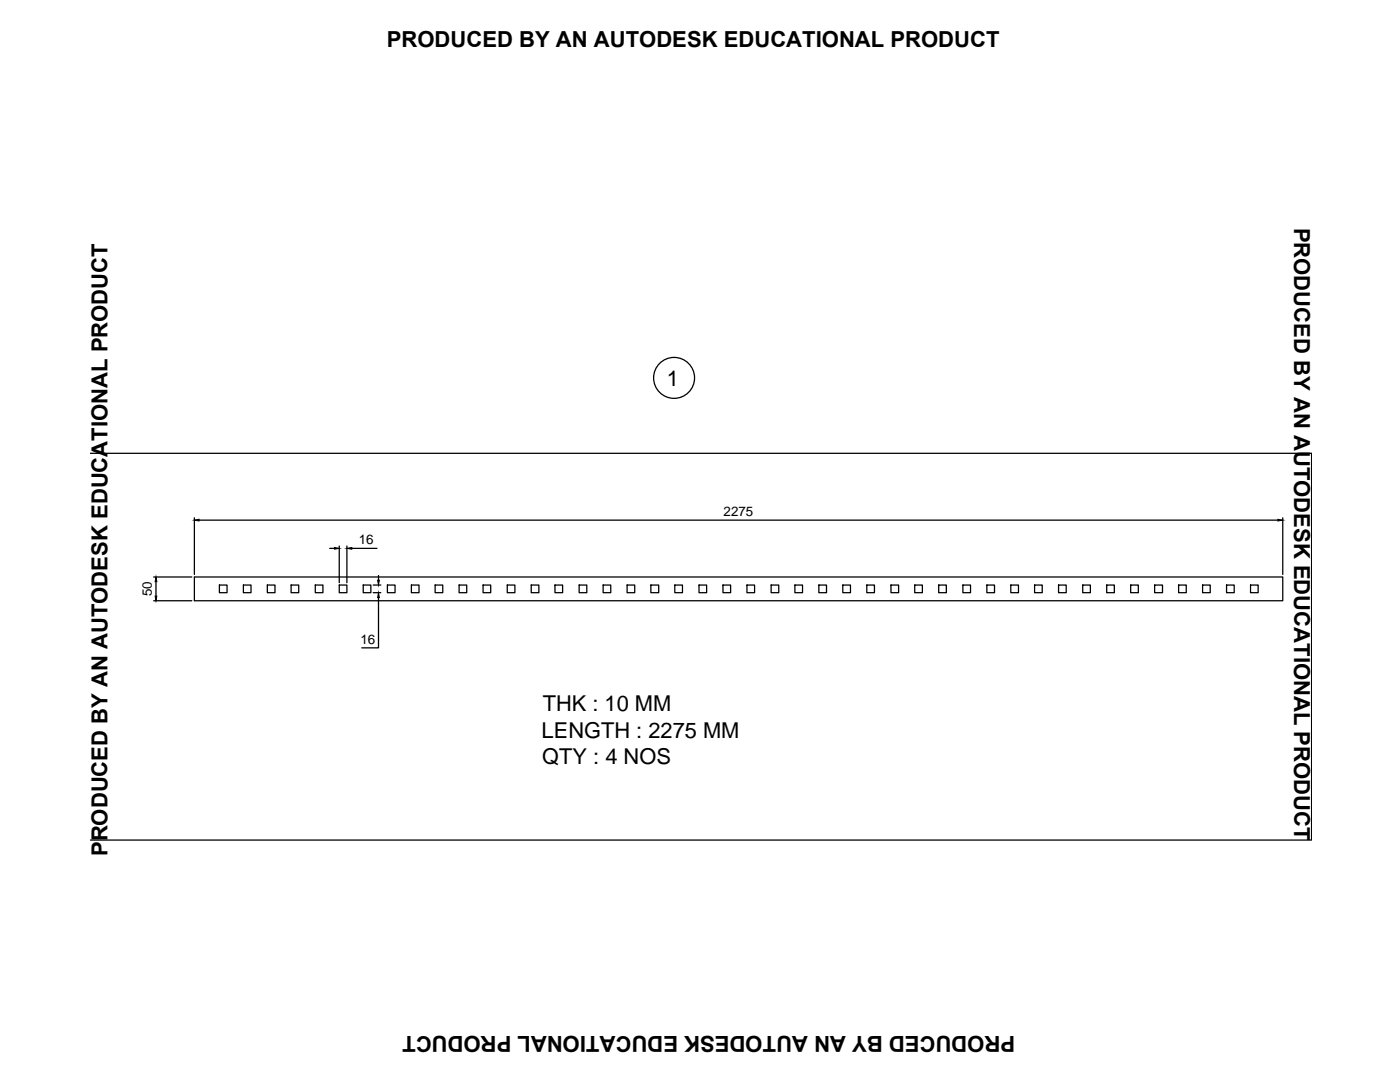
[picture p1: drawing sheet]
<svg xmlns="http://www.w3.org/2000/svg" width="279mm" height="216mm" viewBox="0 0 279 216" stroke-linecap="round" stroke-linejoin="round" font-family="sans-serif">
<!-- layer: 0 -->
<g fill="none" stroke="#000" stroke-width=".25">
<path d="M18 90.5h243.8v77.1h-243.8M30.7 119.9h7.6M30.7 115.1h7.6M31.1 116.1v2.8M38.8 115.1h217.2v4.8h-217.2zM38.8 103.3v11.3M39.7 103.8h215.3M43.8 116.7h1.5v1.6h-1.5zM48.6 116.7h1.5v1.6h-1.5zM53.4 116.7h1.5v1.6h-1.5zM58.1 116.7h1.5v1.6h-1.5zM62.9 116.7h1.5v1.6h-1.5z"/>
<path d="M65.8 109.4h1M67.7 116.7h1.5v1.6h-1.5zM67.7 109v7.3M69.2 109v7.3M70.2 109.4h5M72.5 116.7h1.5v1.6h-1.5zM74.5 118.3h1.5M74.5 116.7h1.5M75.5 119.2v10.1h-3.3M75.5 114.8v1M77.3 116.7h1.5v1.6h-1.5zM82.1 116.7h1.5v1.6h-1.5z"/>
<path d="M86.8 116.7h1.6v1.6h-1.6zM91.6 116.7h1.5v1.6h-1.5zM96.4 116.7h1.5v1.6h-1.5zM101.2 116.7h1.6v1.6h-1.6zM106 116.7h1.5v1.6h-1.5zM110.8 116.7h1.5v1.6h-1.5zM115.6 116.7h1.5v1.6h-1.5zM120.4 116.7h1.5v1.6h-1.5zM125.2 116.7h1.5v1.6h-1.5zM129.9 116.7h1.6v1.6h-1.6zM134.7 116.7h1.5v1.6h-1.5zM139.5 116.7h1.5v1.6h-1.5z"/>
<path d="M144.3 116.7h1.5v1.6h-1.5zM149.1 116.7h1.5v1.6h-1.5zM153.9 116.7h1.5v1.6h-1.5zM158.6 116.7h1.6v1.6h-1.6zM163.4 116.7h1.5v1.6h-1.5zM168.2 116.7h1.5v1.6h-1.5zM173 116.7h1.5v1.6h-1.5zM177.8 116.7h1.5v1.6h-1.5zM182.6 116.7h1.5v1.6h-1.5zM187.3 116.7h1.6v1.6h-1.6zM192.2 116.7h1.5v1.6h-1.5zM196.9 116.7h1.6v1.6h-1.6z"/>
<path d="M201.7 116.7h1.6v1.6h-1.6zM206.5 116.7h1.5v1.6h-1.5zM211.3 116.7h1.5v1.6h-1.5zM216.1 116.7h1.5v1.6h-1.5zM220.9 116.7h1.5v1.6h-1.5zM225.7 116.7h1.5v1.6h-1.5zM230.4 116.7h1.6v1.6h-1.6zM235.2 116.7h1.5v1.6h-1.5zM240 116.7h1.5v1.6h-1.5zM244.8 116.7h1.5v1.6h-1.5zM249.6 116.7h1.5v1.6h-1.5zM256 103.3v11.3"/>
<circle cx="134.5" cy="75.4" r="4.1"/>
</g>
<path d="M31 118.9h.3l-.2 1zM31.1 115.1l.2 1h-.3zM38.8 103.8l.9-.2v.4zM66.8 109.2l.9 .2-.9 .2zM69.2 109.4l1-.2v.4zM75.4 115.8h.3l-.2 .9zM75.5 118.3l.2 .9h-.3zM255 103.6l1 .2-1 .2z" fill="#000" stroke="#000" stroke-width=".2"/>
<g font-size="4.4">
<text x="77.2" y="9.5">PRODUCED BY AN AUTODESK EDUCATIONAL PRODUCT</text>
<text x="258.3" y="45.4" transform="rotate(90 258.3 45.4)">PRODUCED BY AN AUTODESK EDUCATIONAL PRODUCT</text>
<text x="133.1" y="77.1">1</text>
<text x="108.3" y="141.9">THK : 10 MM</text>
<text x="108.1" y="147.2">LENGTH : 2275 MM</text>
<text x="108.2" y="152.4">QTY : 4 NOS</text>
<text x="21.5" y="170.8" transform="rotate(-90 21.5 170.8)">PRODUCED BY AN AUTODESK EDUCATIONAL PRODUCT</text>
<text x="202.6" y="206.8" transform="rotate(180 202.6 206.8)">PRODUCED BY AN AUTODESK EDUCATIONAL PRODUCT</text>
</g>
<g font-size="2.7">
<text x="144.4" y="103">2275</text>
<text x="71.6" y="108.6">16</text>
<text x="30.3" y="119" transform="rotate(-90 30.3 119)">50</text>
<text x="71.9" y="128.5">16</text>
</g>
</svg>
